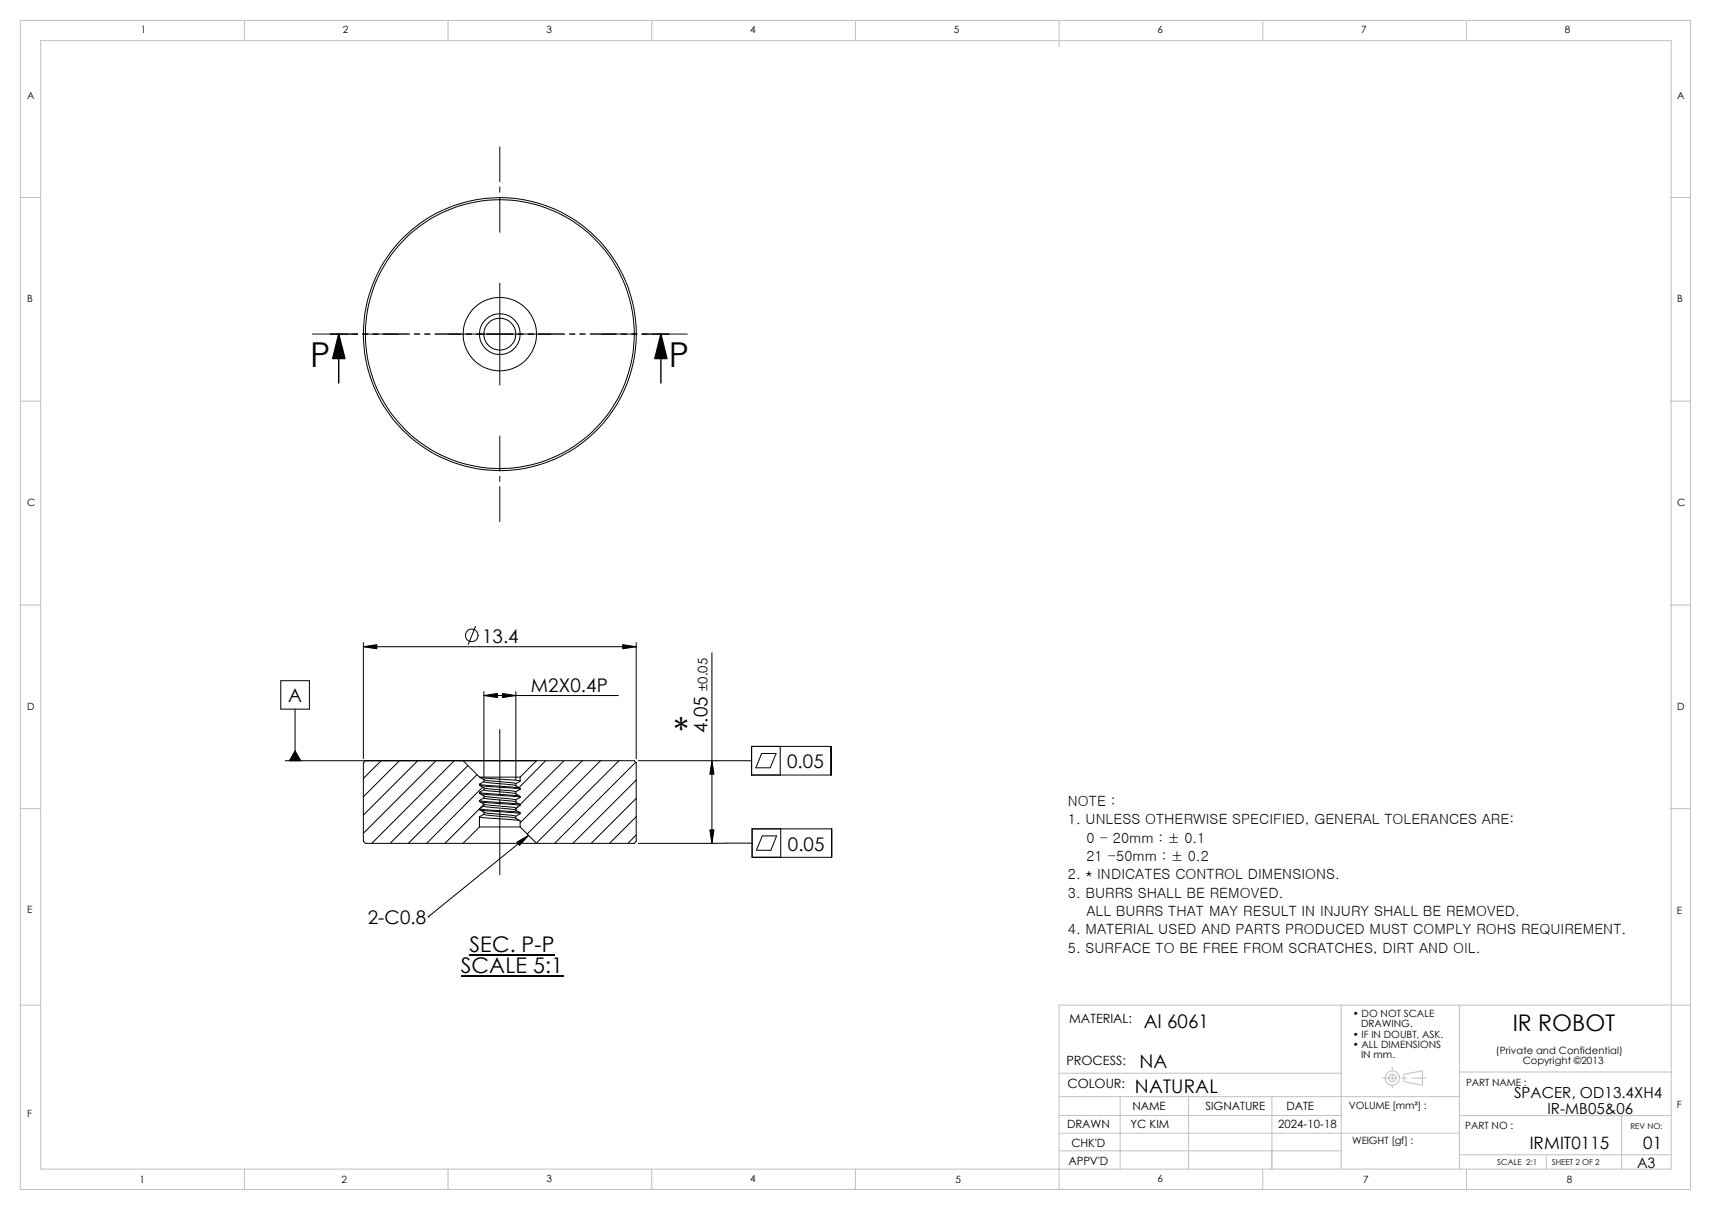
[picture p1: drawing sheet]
<svg xmlns="http://www.w3.org/2000/svg" width="420mm" height="297mm" viewBox="0 0 420 297" stroke-linecap="round" stroke-linejoin="round" font-family="sans-serif">
<g fill="none" stroke="#c0c0c0" stroke-width=".25">
<path d="M5 5h410v287h-410zM10 10h400.2v277h-400.2zM60 5v5M110 5v5M160 5v5M210 5v5M260 5v6.5M310 5v5M360 5v5M5 48.5h5M410 48.5h5M5 98.5h5"/>
<path d="M410 98.5h5M5 148.5h5M410 148.5h5M5 198.5h5M410 198.5h5M5 246.7h5M329.2 246.7v40.3M358.2 246.7v40.3M415 246.7h-155v45.3M260 273.8h69.2M260 263.4h69.2M260 269.2h98.2"/>
<path d="M260 278.2h98.2M275 269.2v17.8M291.8 269.2v17.8M312.2 269.2v17.8M339.3 264.6h3.5M341.8 261.9v.7M341.8 263.8v1.3M341.8 266.4v.6M344 264.6h1.3M344.6 263.7l4.6-.9v3.6l-4.6-.9zM346.6 264.6h3.4M358.2 263.1h52"/>
<path d="M358.2 273.9h52M398.1 273.9v13.1M60 287v5M110 287v5M160 287v5M210 287v5M260 282.5h69.2M310 287v5M358.2 283.5h52M360 287v5M379.6 283.5v3.5"/>
<circle cx="341.8" cy="264.6" r="1.77"/>
<circle cx="341.8" cy="264.6" r=".93"/>
</g>
<g fill="none" stroke="#000" stroke-width=".25">
<path d="M122.7 36v8.6M122.7 45.9v1.3M122.7 48.4v8.6M122.7 69.5v25M76.7 82h8.6M86.5 82h1.3M89.1 82h8.6M110.2 82h25M147.7 82h8.6M157.6 82h1.2M160.1 82h8.6M122.7 107v8.6"/>
<path d="M122.7 116.9v1.3M122.7 119.4v8.6M89.2 157.7v28.5M89.2 158.7h67M116.7 153.8l-1.8 4.4M156.2 157.7v28.5M68.9 167.1h7v7h-7zM72.4 174.1v12.6M118.8 169.8v21.1M118.8 170.7h33M122.7 179.1v15.9M126.6 169.8v21.6"/>
<path d="M174.8 160.2v46.8M70 186.7h85.7l.5 .5v19.3l-.5 .5h-24M89.7 186.7l-.5 .5v19.3l.5 .5h24M93.6 186.7l-4.4 4.4M98 186.7l-8.8 8.9M102.5 186.7l-13.3 13.4M107 186.7l-17.8 17.9M111.5 186.7l-20.2 20.3M114.9 187.9l-19.1 19.1M117.1 190.2l-16.9 16.8M117.7 192.5l.8 .2 9.1 .7M117.7 198.5l9.9 .9"/>
<path d="M117.7 196.5l9.9 .9M117.7 194.5l.8 .2 9.1 .8M117.7 190.8h10M117.7 192.5v.2l1.1 .7M117.7 194.5v.2l1.1 .7M117.7 196.5v.2l1.1 .7M117.7 198.5v.3l1.1 .5M117.7 190.8l-4-4.1h18l-4 4.1M117.7 198.5l-8.5 8.5M117.7 190.8l1.1 .6M117.9 192.8l8.9 .7 .9 .3M117.9 198.8l9.8 .9"/>
<path d="M117.9 196.8l9.8 .9M117.9 194.8l8.9 .7 .9 .2M117.9 190.8l9.8 .9M118.5 193.2l-13.8 13.8M118.8 193.4v.5M118.8 193.9l-1.1 .6M118.8 195.4v.5M118.8 195.9l-1.1 .6M118.8 197.4v.5M118.8 197.9l-1.1 .6M118.8 199.3v.6M118.8 199.9l-1.1 .6"/>
<path d="M118.8 197.4l-1 1.1M118.8 191.4v.5M118.8 191.9l-1.1 .6M118.8 199.9l.6 .2 5.4 .4 1.8 .4M118.8 199.3l1.1 .3 5.5 .5 1.2 .3M118.8 197.9l.6 .2 5.4 .4 1.8 .4M118.8 197.4l.6 .2 5.4 .4 1.8 .4M118.8 195.9l7.8 .9M118.8 195.4l1.1 .2 6 .6 .7 .2M118.8 193.9l7.8 1M118.8 193.4l7.8 1M118.8 191.9l.6 .2 6.5 .6 .7 .2"/>
<path d="M118.8 191.4l7.8 1M122.7 196.3v1.2M122.7 198.8v15.9M126.6 198.9l1.1 .6v.2M126.6 198.4v.5M126.6 196.8l1.1 .7M126.6 196.4v.4M126.6 194.9l1.1 .6v.2M126.6 194.4v.5M126.6 192.9l1.1 .6v.3M126.6 192.4v.5M127.1 198.1l-.5 .5"/>
<path d="M127.7 199.7l-1.1 .7M127.7 197.7l-1.1 .7M127.7 195.7l-1.1 .7M127.7 193.8l-1.1 .6M127.7 191.7l-1.1 .7M127.7 190.8v.9M127.7 197.5v.2M133.9 186.7l-6.5 6.6M138.4 186.7l-10.7 10.8M142.9 186.7l-15.2 15.3M147.4 186.7l-18 18M151.9 186.7l-20.2 20.3"/>
<path d="M156 187.1l-19.9 19.9M156.2 191.5l-15.6 15.5M156.2 196l-11.1 11M156.7 186.7h27.8M184.5 183.2h19.5v7h-19.5zM186.9 185h3.6l-1.4 3.5h-3.6zM191.5 183.2v7M113.7 207h18M117.7 203h10M117.7 200.5l.8 .2 9.1 .7M117.7 200.5v2.5M117.7 203l-4 4"/>
<path d="M126.6 200.9l1.1 .6v1.5M126.6 200.4v.5M127.7 203l4 4M129.8 205.1l-24.7 19.9M156.2 200.4l-6.6 6.6M156.2 204.9l-2.1 2.1M184.6 207h-27.9M184.6 203.5h19.5v6.9h-19.5zM187.1 205.2h3.5l-1.4 3.5h-3.5zM191.6 203.5v6.9M105.1 225h.1"/>
<circle cx="122.7" cy="82" r="33.5"/>
<circle cx="122.7" cy="82" r="9"/>
<circle cx="122.7" cy="82" r="5"/>
<circle cx="122.7" cy="82" r="33"/>
<circle cx="122.7" cy="82" r="3.9"/>
<circle cx="115.8" cy="156" r="1.56"/>
</g>
<path d="M89.2 158.7l3.3-.5v1.1zM152.9 158.2l3.3 .5-3.3 .6zM118.8 170.7l3.3-.5v1zM123.3 170.2l3.3 .5-3.3 .5zM72.4 184.3l1.4 2.4h-2.8zM174.8 186.7l.5 3.3h-1.1zM126.9 206.7l2.9-1.6-2.3 2.4zM174.2 203.7h1.1l-.5 3.3z" fill="#000" stroke="#000" stroke-width=".25"/>
<path d="M113.1 239.5h25.2M115.2 234.3h21" fill="none" stroke="#000" stroke-width=".3"/>
<path d="M83.1 82l1.6 6h-3zM162.2 82l1.5 6h-3z" fill="#000" stroke="#000" stroke-width=".34"/>
<g fill="none" stroke="#000" stroke-width=".34">
<path d="M81.2 82h6.6M83.1 82v12M89 82h1.3M91.6 82h1.2M94.1 82h6.4M101.7 82h1.3M104.3 82h1.2M106.8 82h6.4M114.4 82h1.3M117 82h1.2M119.5 82h6.4M127.1 82h1.3"/>
<path d="M129.7 82h1.2M132.2 82h6.4M139.8 82h1.3M142.4 82h1.2M144.9 82h6.4M152.5 82h1.3M155.1 82h1.2M157.6 82h6.6M162.2 82v12"/>
</g>
<text font-size="9.3" x="165.3" y="183">*</text>
<g font-size="8.4">
<text x="76.2" y="90.2">P</text>
<text x="164.2" y="90.2">P</text>
</g>
<text font-size="5.6" x="371.3" y="253.1">IR ROBOT</text>
<g font-size="5.3">
<text x="115.2" y="233.7">SEC. P-P</text>
<text x="113.1" y="238.8">SCALE 5:1</text>
</g>
<g font-size="4.6">
<text x="118.3" y="157.8">13.4</text>
<text x="70.7" y="172.4">A</text>
<text x="130.3" y="169.8">M2X0.4P</text>
<text x="173.7" y="180" transform="rotate(-90 173.7 180)">4.05</text>
<text x="193.2" y="188.6">0.05</text>
<text x="193.4" y="208.8">0.05</text>
<text x="90.3" y="226.9">2-C0.8</text>
<text x="280.8" y="252.3">Al 6061</text>
<text x="279.7" y="262.3">NA</text>
<text x="278.6" y="268.2">NATURAL</text>
</g>
<g font-size="4.2">
<text x="375.5" y="282.2">IRMIT0115</text>
<text x="403.4" y="282.2">01</text>
</g>
<g font-size="3.7">
<text x="371.6" y="269.6">SPACER, OD13.4XH4</text>
<text x="379.9" y="273.4">IR-MB05&amp;06</text>
</g>
<g font-size="3.5">
<text x="262.1" y="197.9">NOTE :</text>
<text x="262.1" y="202.4">1. UNLESS OTHERWISE SPECIFIED, GENERAL TOLERANCES ARE:</text>
<text x="266.7" y="206.8">0 - 20mm : ± 0.1</text>
<text x="262.1" y="215.9">2. * INDICATES CONTROL DIMENSIONS.</text>
<text x="266.7" y="211.4">21 -50mm : ± 0.2</text>
<text x="262.1" y="220.3">3. BURRS SHALL BE REMOVED.</text>
<text x="266.7" y="224.9">ALL BURRS THAT MAY RESULT IN INJURY SHALL BE REMOVED.</text>
<text x="262.1" y="229.4">4. MATERIAL USED AND PARTS PRODUCED MUST COMPLY ROHS REQUIREMENT.</text>
<text x="262.1" y="233.8">5. SURFACE TO BE FREE FROM SCRATCHES, DIRT AND OIL.</text>
<text x="401.9" y="286.7">A3</text>
</g>
<text font-size="3.2" x="173.7" y="169.6" transform="rotate(-90 173.7 169.6)">±0.05</text>
<g font-size="3.1">
<text x="262.5" y="251.1">MATERIAL:</text>
<text x="261.8" y="261.3">PROCESS:</text>
<text x="262" y="267.1">COLOUR:</text>
</g>
<g font-size="2.8">
<text x="278" y="272.4">NAME</text>
<text x="295.9" y="272.4">SIGNATURE</text>
<text x="315.8" y="272.4">DATE</text>
<text x="261.9" y="276.9">DRAWN</text>
<text x="263" y="281.6">CHK'D</text>
<text x="277.5" y="276.9">YC KIM</text>
<text x="313.7" y="276.9">2024-10-18</text>
<text x="262.3" y="286">APPV'D</text>
</g>
<g font-size="2.5">
<text x="34.5" y="8.2">1</text>
<text x="84.2" y="8.2">2</text>
<text x="134.2" y="8.2">3</text>
<text x="184.1" y="8.2">4</text>
<text x="234.2" y="8.2">5</text>
<text x="284.1" y="8.2">6</text>
<text x="334.1" y="8.2">7</text>
<text x="384.1" y="8.2">8</text>
<text x="6.6" y="24.2">A</text>
<text x="411.6" y="24.2">A</text>
<text x="6.6" y="74.2">B</text>
<text x="411.6" y="74.2">B</text>
<text x="6.6" y="124.2">C</text>
<text x="411.6" y="124.2">C</text>
<text x="6.6" y="174.2">D</text>
<text x="411.6" y="174.2">D</text>
<text x="6.6" y="224.2">E</text>
<text x="411.6" y="224.3">E</text>
<text x="332.1" y="249.7">• DO NOT SCALE</text>
<text x="332.1" y="254.7">• IF IN DOUBT, ASK.</text>
<text x="332.1" y="257.1">• ALL DIMENSIONS</text>
<text x="334.1" y="252.2">DRAWING.</text>
<text x="334.1" y="259.6">IN mm.</text>
<text x="367.2" y="258.8">(Private and Confidential)</text>
<text x="373.8" y="261.3">Copyright ©2013</text>
<text x="359.9" y="266.6">PART NAME :</text>
<text x="6.6" y="274.2">F</text>
<text x="331.1" y="272.2">VOLUME [mm³] :</text>
<text x="411.6" y="272">F</text>
<text x="331.9" y="280.9">WEIGHT [gf] :</text>
<text x="359.6" y="277.1">PART NO :</text>
<text x="34.2" y="290.4">1</text>
<text x="83.8" y="290.4">2</text>
<text x="134.2" y="290.2">3</text>
<text x="184.1" y="290.2">4</text>
<text x="234.6" y="290.4">5</text>
<text x="284.1" y="290.2">6</text>
<text x="334.6" y="290.4">7</text>
<text x="384.6" y="290.4">8</text>
</g>
<g font-size="2">
<text x="400.2" y="277.1">REV NO:</text>
<text x="367.5" y="286">SCALE 2:1</text>
<text x="380.9" y="286">SHEET 2 OF 2</text>
</g>
</svg>
